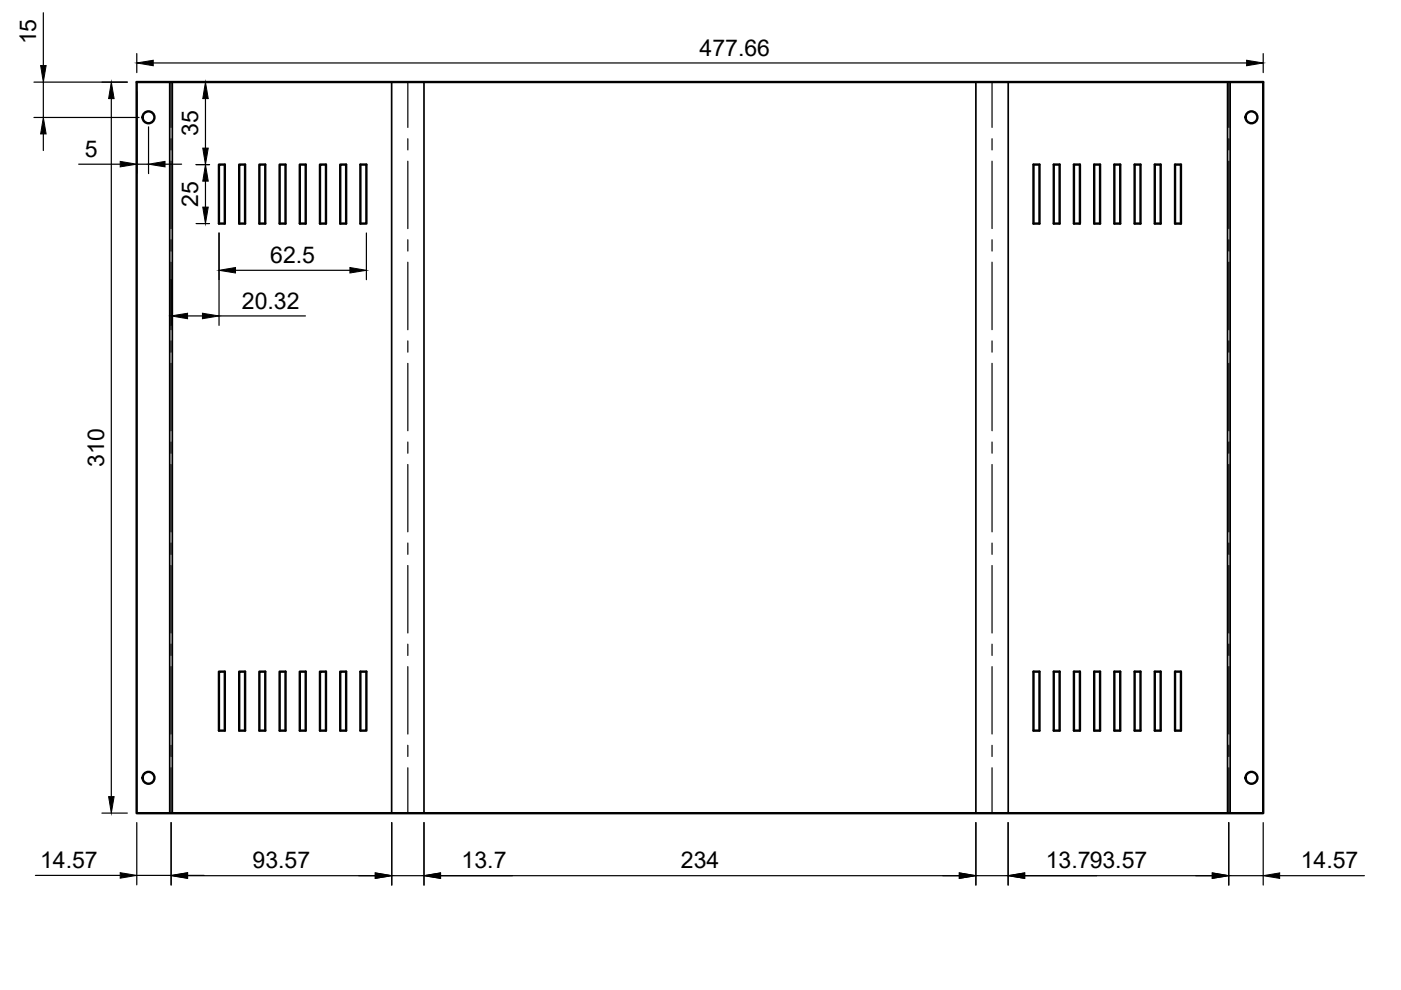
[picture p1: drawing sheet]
<svg xmlns="http://www.w3.org/2000/svg" width="297mm" height="210mm" viewBox="0 0 297 210" stroke-linecap="round" stroke-linejoin="round" font-family="sans-serif">
<!-- layer: Visible -->
<g fill="none" stroke="#000" stroke-width=".51">
<path d="M29 17.4h238.8v155h-238.8zM46.4 34.9h1.3v12.5h-1.3zM50.7 34.9h1.3v12.5h-1.3zM55 34.9h1.2v12.5h-1.2zM59.3 34.9h1.2v12.5h-1.2zM63.6 34.9h1.2v12.5h-1.2zM67.8 34.9h1.3v12.5h-1.3zM72.1 34.9h1.3v12.5h-1.3zM76.4 34.9h1.3v12.5h-1.3zM219.1 34.9h1.3v12.5h-1.3zM223.4 34.9h1.3v12.5h-1.3zM227.7 34.9h1.3v12.5h-1.3z"/>
<path d="M232 34.9h1.2v12.5h-1.2zM236.3 34.9h1.2v12.5h-1.2zM240.6 34.9h1.2v12.5h-1.2zM244.8 34.9h1.3v12.5h-1.3zM249.1 34.9h1.3v12.5h-1.3zM46.4 142.4h1.3v12.5h-1.3zM50.7 142.4h1.3v12.5h-1.3zM55 142.4h1.2v12.5h-1.2zM59.3 142.4h1.2v12.5h-1.2zM63.6 142.4h1.2v12.5h-1.2zM67.8 142.4h1.3v12.5h-1.3zM72.1 142.4h1.3v12.5h-1.3z"/>
<path d="M76.4 142.4h1.3v12.5h-1.3zM219.1 142.4h1.3v12.5h-1.3zM223.4 142.4h1.3v12.5h-1.3zM227.7 142.4h1.3v12.5h-1.3zM232 142.4h1.2v12.5h-1.2zM236.3 142.4h1.2v12.5h-1.2zM240.6 142.4h1.2v12.5h-1.2zM244.8 142.4h1.3v12.5h-1.3zM249.1 142.4h1.3v12.5h-1.3z"/>
<circle cx="31.5" cy="24.9" r="1.26"/>
<circle cx="265.3" cy="24.9" r="1.26"/>
<circle cx="31.5" cy="164.9" r="1.26"/>
<circle cx="265.3" cy="164.9" r="1.26"/>
</g>
<!-- layer: Visible Narrow -->
<path d="M36 17.4v155M36.5 17.4v155M83 17.4v155M89.9 17.4v155M206.9 17.4v155M213.8 17.4v155M260.3 17.4v155M260.8 17.4v155" fill="none" stroke="#000" stroke-width=".36"/>
<!-- layer: Center Lines -->
<g fill="none" stroke="#000" stroke-width=".25">
<path d="M36.3 17.4v9.6M86.5 17.4v9.6M210.3 17.4v9.6M260.5 17.4v9.6M36.3 29.4v2.4M36.3 34.2v14.3M86.5 29.4v2.4M86.5 34.2v14.3M210.3 29.4v2.4M210.3 34.2v14.3M260.5 29.4v2.4M260.5 34.2v14.3"/>
<path d="M36.3 50.8v2.4M36.3 55.6v14.3M86.5 50.8v2.4M86.5 55.6v14.3M210.3 50.8v2.4M210.3 55.6v14.3M260.5 50.8v2.4M260.5 55.6v14.3M36.3 72.3v2.4M36.3 77v14.3M86.5 72.3v2.4M86.5 77v14.3"/>
<path d="M210.3 72.3v2.4M210.3 77v14.3M260.5 72.3v2.4M260.5 77v14.3M36.3 93.7v2.4M36.3 98.5v14.3M86.5 93.7v2.4M86.5 98.5v14.3M210.3 93.7v2.4M210.3 98.5v14.3M260.5 93.7v2.4M260.5 98.5v14.3"/>
<path d="M36.3 115.1v2.4M36.3 119.9v14.3M86.5 115.1v2.4M86.5 119.9v14.3M210.3 115.1v2.4M210.3 119.9v14.3M260.5 115.1v2.4M260.5 119.9v14.3M36.3 136.6v2.4M86.5 136.6v2.4M210.3 136.6v2.4M260.5 136.6v2.4"/>
<path d="M36.3 141.3v14.3M36.3 158v2.4M86.5 141.3v14.3M86.5 158v2.4M210.3 141.3v14.3M210.3 158v2.4M260.5 141.3v14.3M260.5 158v2.4M36.3 162.8v9.6M86.5 162.8v9.6M210.3 162.8v9.6M260.5 162.8v9.6"/>
</g>
<!-- layer: Dimensions -->
<g fill="none" stroke="#000" stroke-width=".25">
<path d="M7.2 17.4h19.8M9.2 2.7v11.2M9.2 17.4v7.5M29 11.4v4M29 19.4v17.4M32.5 13.3h231.8M267.8 11.4v4M7.2 24.9h22.3M9.2 28.4v3.5M16.7 34.8h8.8M23.6 20.9v148M29 34.8h2.5"/>
<path d="M31.5 26.9v9.9M35 34.8h3.5M41.6 34.9h2.8M43.6 20.9v10.5M43.6 38.4v5.5M36.3 59.3v9.7M41.6 47.4h2.8M46.4 49.4v19.6M49.9 57.3h24.3M77.7 49.4v9.9M39.8 67h3.1M46.4 67h18.4"/>
<path d="M21.6 172.4h5.4M29 174.4v13.2M36.3 174.4v13.3M83.1 174.4v13.3M89.9 174.4v13.3M206.9 174.4v13.3M213.7 174.4v13.3M260.5 174.4v13.3M267.8 174.4v13.3M7.5 185.6h18M29 185.6h7.3M39.8 185.6h3.5"/>
<path d="M39.8 185.7h39.8M83.1 185.7h6.8M93.4 185.7h110M206.9 185.7h6.8M217.3 185.7h39.7M260.5 185.7h7.3M271.3 185.7h18"/>
</g>
<g fill="#000" stroke="#000" stroke-width=".21">
<path d="M8.6 13.9h1.2l-.6 3.5zM29 13.3l3.5-.5v1.1zM264.3 12.8l3.5 .5-3.5 .6zM9.2 24.9l.6 3.5h-1.2zM23.6 17.4l.6 3.5h-1.2zM25.5 34.2l3.5 .6-3.5 .6zM31.5 34.8l3.5-.6v1.2zM43 31.4h1.2l-.6 3.5zM43.6 17.4l.6 3.5h-1.2zM43.6 34.9l.6 3.5h-1.2zM43 43.9h1.2l-.6 3.5zM46.4 57.3l3.5-.6v1.2z"/>
<path d="M74.2 56.7l3.5 .6-3.5 .6zM36.3 67l3.5-.6v1.2zM42.9 66.4l3.5 .6-3.5 .6zM23 168.9h1.2l-.6 3.5zM25.5 185l3.5 .6-3.5 .6zM36.3 185.6l3.5-.6v1.2zM36.3 185.7l3.5-.6v1.1zM79.6 185.1l3.5 .6-3.5 .5zM89.9 185.7l3.5-.6v1.1zM203.4 185.1l3.5 .6-3.5 .5zM213.7 185.7l3.6-.6v1.1zM257 185.1l3.5 .6-3.5 .5z"/>
<path d="M267.8 185.7l3.5-.6v1.1z"/>
</g>
<g font-size="4.9">
<text x="7.6" y="9.4" transform="rotate(-90 7.6 9.4)">15</text>
<text x="148.3" y="11.8">477.66</text>
<text x="42" y="28.9" transform="rotate(-90 42 28.9)">35</text>
<text x="18" y="33.2">5</text>
<text x="42" y="43.9" transform="rotate(-90 42 43.9)">25</text>
<text x="57.3" y="55.7">62.5</text>
<text x="51.3" y="65.4">20.32</text>
<text x="22.1" y="99" transform="rotate(-90 22.1 99)">310</text>
<text x="8.5" y="184.1">14.57</text>
<text x="53.6" y="184.1">93.57</text>
<text x="97.9" y="184.1">13.7</text>
<text x="144.4" y="184.1">234</text>
<text x="221.7" y="184.1">13.793.57</text>
<text x="275.8" y="184.1">14.57</text>
</g>
</svg>
